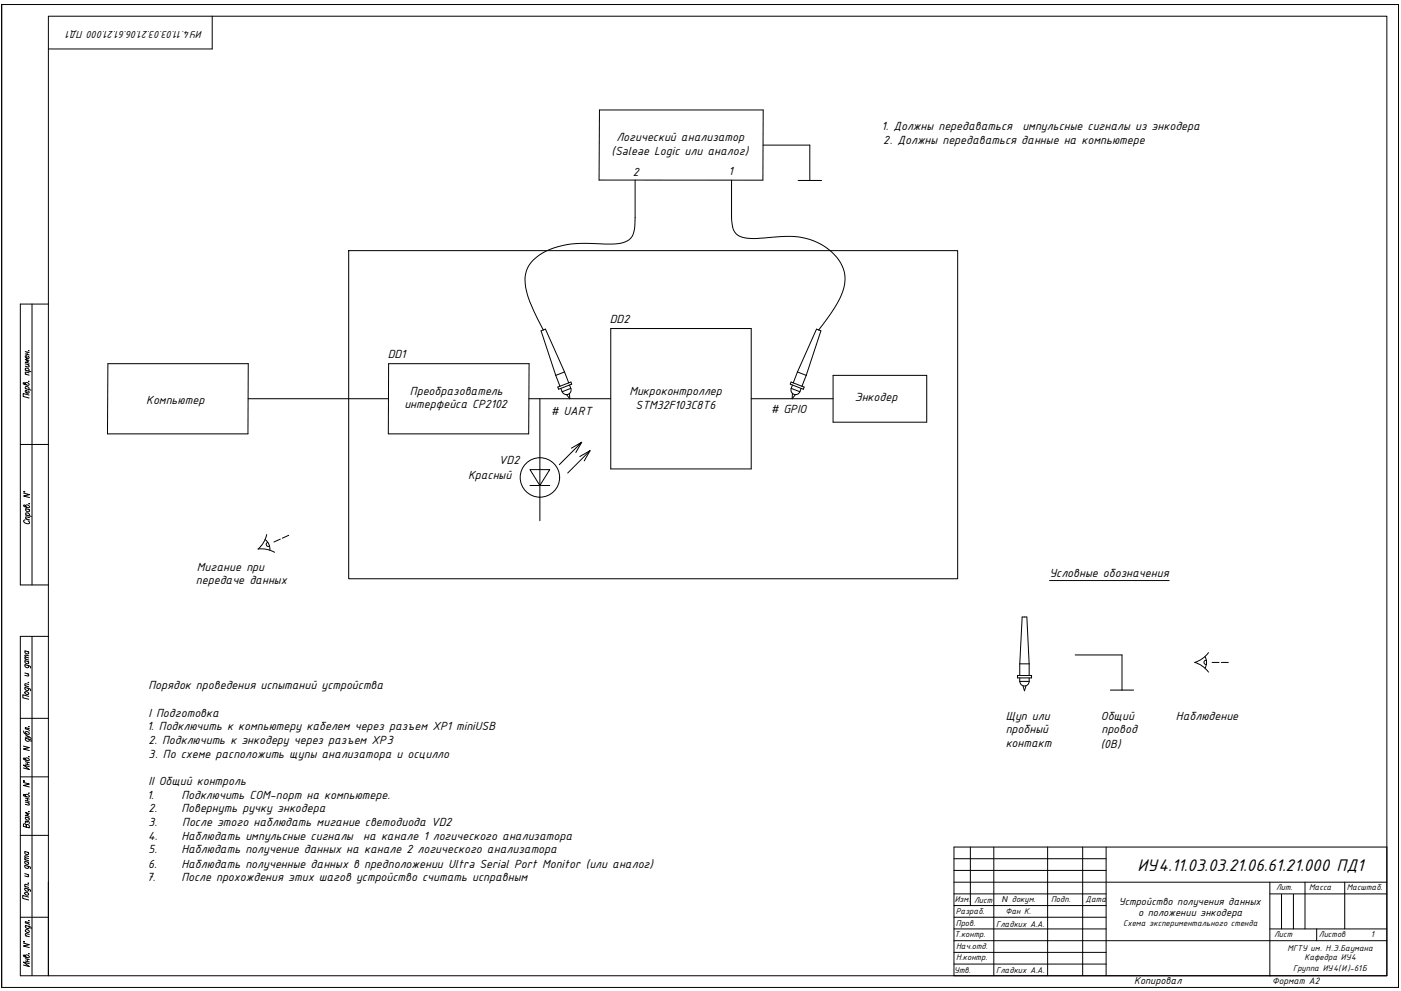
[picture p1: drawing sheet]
<svg xmlns="http://www.w3.org/2000/svg" width="594mm" height="420mm" viewBox="0 0 594 420" stroke-linecap="round" stroke-linejoin="round" font-family="sans-serif">
<!-- layer: KONTUR -->
<path d="M.7 1.9v416.7M593 124v294.6M593 418.6v-416.7v416.7" fill="none" stroke="#000" stroke-width=".42"/>
<g fill="none" stroke="#000" stroke-width=".42">
<path d="M90 6.9v13.9h-69.5M13.6 128.9v119.1M20.5 128.9h-11.9v119.1h11.9M8.6 188.4h11.9M13.6 269.8v143.9M20.5 269.8h-11.9v143.9h579.5v-406.8h-567.6v406.8v-39.7M8.6 304.6h11.9M8.6 329.4h11.9M8.6 354.2h11.9M411.5 359.1v24.8M421.4 359.1v54.6M444.2 359.1v54.6"/>
<path d="M459.1 359.1v54.6M469 359.1v54.6M588.1 359.1h-183.6v54.6M404.5 374h183.6M538.5 374v39.7M538.5 379h49.6M553.4 374v19.8M570.2 374v19.8M8.6 388.9h11.9M469 398.8h119.1M538.5 393.8h49.6M558.3 393.8v5"/>
</g>
<!-- layer: 0 -->
<g fill="none" stroke="#000" stroke-width=".42">
<path d="M.7 1.9h592.3M147.9 106.3h258.2v139.1h-258.2zM224.3 169.1h34.7M228.9 169.1v36.7h-4.2M318.5 169.1h34.8M224.7 199.1h8.4l-4.2 6.7zM242.3 190l4.4-2.5-9.5 9.5M245.9 193.6l4.3-2.5-2.5 4.3M246.7 187.5l-2.5 4.4M250.2 191.1l-9.5 9.4M228.9 205.8h4.2M228.9 205.8v15"/>
<path d="M445 246.1h50.8M588.1 359.1v54.6h-183.6M404.5 379h64.5M404.5 369h64.5M404.5 364.1h64.5M404.5 383.9h64.5M.7 418.6h592.3M538.5 413.7h.1"/>
<circle cx="228.9" cy="202.4" r="8.4"/>
</g>
<path d="M543.4 379.2v14.6M548.5 379.2v14.6M404.5 398.8h64.5M404.5 393.8h64.5M404.5 388.9h64.5M404.5 408.7h64.5M404.5 403.8h64.5" fill="none" stroke="#000" stroke-width=".42"/>
<g fill="none" stroke="#000" stroke-width=".42">
<path d="M10.7 158.6l1.6 .5M10.7 156.9l2.5 .7M10.7 154.3l1.6 .4M10.7 149.1l1.6 .4M10.7 150l1.6 .5M11 157l-.3-.4a.82 .82 0 0 1 1-.4 .82 .82 0 0 1 .5 1l-.2 .1M11.5 149.3v1M11.9 154.6l.4 .6-.1 .4-1.5-.3M12 151l.3 .4a.79 .79 0 0 1-1 .5 .79 .79 0 0 1-.4-1.1h.5v1.1M12.1 148.6l.2 .1zM12.3 158.1l-1.5-.3-.1 .4 .5 .6M12.3 152.8l-1.6-.5 1.3 1-1.3 .3 1.6 .4"/>
<path d="M10.7 162.7a.77 .77 0 0 1 1-.4 .77 .77 0 0 1 .4 1l-2-.4-.3-.6 .6 .1 .6 .8M10.7 164.7l2.5 .7M11 164.9l-.3-.5a.76 .76 0 0 1 1.1-.4 .76 .76 0 0 1 .2 1.1M12 165.7l.3 .5a.79 .79 0 0 1-1 .4 .79 .79 0 0 1-.4-1.1l.5 .1v1M12.1 161.7h.2zM12.3 167.5l-2.5-.7v1.3l2.5 .7M10 209.1l2.5 .6-2.5 .6 2.5 .7M10.1 208.3l.3 .3zM10.9 214.6a.77 .77 0 0 1 1-.4 .77 .77 0 0 1 .4 1l-2-.4-.3-.6 .6 .1 .6 .7M10.9 220l1.6 .4M10.9 218.3l2.4 .7M10.9 215.7l1.6 .4"/>
<path d="M11.2 218.4l-.3-.5a.82 .82 0 0 1 1-.4 .82 .82 0 0 1 .5 1l-.3 .2M11.2 215.7l-.2 .2a.84 .84 0 0 0 .5 1 .84 .84 0 0 0 1-.4l-.4-.5M12.3 213.5l.2 .1zM12.5 219.5l-1.5-.4-.1 .5 .4 .5M10.6 220.4l-.2 .1a.77 .77 0 0 0-.3 .9 .77 .77 0 0 0 .9 .5h1.4l.1-.5-.6-.6M10.5 279.4l1.7 .4M10.5 275.9l1.7 .5M10.9 276a.82 .82 0 0 0 .1 1.2 .82 .82 0 0 0 1.2-.2l-.4-.7M12.2 278.9l-1.5-.3-.2 .3 .5 .6M12.2 278.1l-1.5-.4-.2 .4 .5 .5M10.5 293.5a.93 .93 0 0 1 1.1-.1 .93 .93 0 0 1 .5 .9l-1.2-.1zM10.5 291.4l2.3 .7 .1 .8"/>
<path d="M10.5 281.8l2.3 .7 .1 .7M10.5 290.7l1.7 .5M10.5 285.3l1.7 .5M10.5 280.1l1.7 .5M10.9 291.5l-.2 .1a.79 .79 0 0 0 .4 1.1 .79 .79 0 0 0 1.1-.5l-.4-.4M10.9 281.9h-.2a.8 .8 0 0 0 .4 1.1 .8 .8 0 0 0 1.1-.4l-.4-.5M10.9 280.2l-.2 .1a.82 .82 0 0 0 .4 1 .82 .82 0 0 0 1.1-.4l-.4-.5M11.7 285.6l.5 .6-.1 .4-1.6-.3M11.9 289.3l.3 .1zM12.2 295.2l-2.5-.6v1.2l2.5 .7M12.2 290.2l-1.5-.3-.2 .4 .5 .5M9.9 316.3l2.5 .7-2.5 .6 2.5 .6"/>
<path d="M9.9 309.9l.6 1.1 1.7 .3a.79 .79 0 0 0-.4-1 .79 .79 0 0 0-1.1 .4l.4 .4M10.7 313l2.3 .7 .1 .7M10.7 311.5l1.7 1-1.7 .1M11.1 313.1l-.2 .1a.84 .84 0 0 0 .5 1 .84 .84 0 0 0 1-.4l-.3-.5M12.2 308.1h.2zM12.4 312.5l.8 .8M12.4 308.9l-1.7-.4v.5l1.2 .3 .5 .6M9.9 331.7l2.5 .7-2.5 .6 2.5 .6M10 331l.3 .3zM10.7 337.3a.79 .79 0 0 1 1.1-.5 .79 .79 0 0 1 .4 1.1l-2.1-.4-.2-.6h.6l.6 .8M10.7 321.8a.8 .8 0 0 1 1.1-.4 .8 .8 0 0 1 .4 1.1l-2.1-.5-.2-.5h.6l.6 .8M10.7 338.3l1.7 .5"/>
<path d="M10.7 339.3l1.7 .5M10.7 322.9l1.7 .5M10.7 323.9l1.7 .4M11.6 323.1v1M11.6 338.6v.9M12.2 336.3h.2zM12.2 320.8l.2 .1zM12.4 325l-2.5-.6 2.5 1.9-2.5-.7M10.7 346.4l1.7 .5M10.7 340l1.7 .5M11.1 349.9l-.4-.6h-.6l-.2 1.1 2.5 .6v-.8l-.5-.6h-.7l-.1 1.1M11.1 346.5l-.2 .1a.83 .83 0 0 0 .5 1 .83 .83 0 0 0 1-.4l-.3-.4"/>
<path d="M11.5 348.5a.6 .6 0 0 1 .8 0 .6 .6 0 0 1 0 .8M11.5 348.7l-.2-.5-.4-.1v.8M11.9 340.3l.5 .6-.1 .4-1.6-.3M12.2 344.1h.2zM12.4 344.9l-1.7-.4 1.4 .9-1.4 .3 1.7 .4M10.5 376.5l2.2 .7 .1 .8M10.5 366.9l2.2 .7 .1 .7M10.5 375.8l1.6 .4M10.5 370.4l1.6 .5M10.5 365.2l1.6 .4M10.5 364.5l1.6 .4M10.5 361l1.6 .5"/>
<path d="M10.6 378.4a.97 .97 0 0 1 1 0 .97 .97 0 0 1 .4 1 .95 .95 0 0 1-1.1 0 .95 .95 0 0 1-.3-1zM10.8 376.6l-.1 .1a.8 .8 0 0 0 .4 1.1 .8 .8 0 0 0 1-.5l-.3-.4M10.8 367h-.1a.79 .79 0 0 0 .4 1.1 .79 .79 0 0 0 1-.5l-.3-.4M10.8 365.3l-.2 .1a.84 .84 0 0 0 .5 1 .84 .84 0 0 0 1-.4l-.3-.5M10.8 361.1l-.2 .1a.84 .84 0 0 0 .5 1 .84 .84 0 0 0 1-.4l-.3-.4M11.6 370.7l.5 .6-.1 .4-1.5-.3M11.9 374.4l.2 .1zM12.1 375.3l-1.5-.3-.1 .4 .5 .5M12.1 364l-1.5-.3v.6l.4 .3M12.1 363.1l-1.5-.3v.6l.4 .3M9.9 399.9l2.5 .6-2.5 .6 2.5 .7M10 399.1l.3 .3z"/>
<path d="M10.7 394.4a.95 .95 0 0 1 1.1-.1 .95 .95 0 0 1 .5 .9l-1.2-.1zM10.7 392.4l2.3 .6 .1 .8M10.7 396.7l1.7 .4M11.1 392.4l-.2 .2a.84 .84 0 0 0 .5 1 .84 .84 0 0 0 1-.4l-.3-.5M12.1 380.3l-2.5-.6v1.2l2.5 .7M12.2 390.3l.2 .1zM12.4 396.2l-1.5-.4-.2 .5 .5 .5M12.4 391.2l-1.7-.4v.5l1.2 .3 .5 .6M10.7 405.4a.79 .79 0 0 1 1.1-.4 .79 .79 0 0 1 .4 1l-2.1-.4-.2-.6 .6 .1 .6 .7M10.7 406.5l1.7 .4M10.7 407.4l1.7 .5M11.6 406.7v.9"/>
<path d="M12.2 404.3l.2 .1zM12.4 408.6l-2.5-.7 2.5 1.9-2.5-.6"/>
</g>
<!-- layer: PCB_KUR_GTL -->
<g fill="none" stroke="#000" stroke-width=".42">
<path d="M254 76.3l69.5 .1 .1-29.8h-69.4l-.2 29.8M269.3 76.3l-.1 18.8a7.2 7.2 0 0 1-3 6.9 19.7 19.7 0 0 1-11.2 1.4 45.9 45.9 0 0 0-21.3 2.2 16.8 16.8 0 0 0-10.5 9.4 21.1 21.1 0 0 0 2 14.2l5.2 10.7M310.2 76.4v15.9a9.3 9.3 0 0 0 2 6.8 8.2 8.2 0 0 0 6.1 2l4.3-.1a65.2 65.2 0 0 1 17.7-.2 22.5 22.5 0 0 1 17.6 14.1 19.4 19.4 0 0 1-3.8 15.3l-6.9 9.7M323.6 61.5h19.8v15M338.4 76.5h10M230.4 139.9l-1 .4 6.3 18.8M230.4 139.9l.9-.4 8.1 18.2M259 139.3h59.5v59.5h-59.5zM347.2 139.9l.9 .4-6.2 18.8M347.2 139.9l-1-.4-8.1 18.2M45.7 154.2h59.6l-.2 29.8h-59.5zM164.8 154.2h59.6l-.2 29.8h-59.5z"/>
<path d="M235.7 159.1l1.7 4.7M239.4 157.7l1.8 4.6M239.4 157.7l-3.7 1.4M338.1 157.7l-1.7 4.6M338.1 157.7l3.8 1.4M341.9 159.1l-1.9 4.7M353.3 159.1h39.7v19.9h-39.7zM105.2 169.1h59.5M241.2 162.3l-3.8 1.5M241.2 162.3l.9-.3 .3 .9-5.5 2.1-.4-.9 .9-.3M241.5 166.9l.1 2.2-1.3-1.7M241.5 163.3l.5 1.3"/>
<path d="M242 164.6a1.97 1.97 0 0 1-1.1 2.6 1.97 1.97 0 0 1-2.5-1.1M242 164.6l-3.6 1.5-.6-1.4M335.5 164.6l3.7 1.5 .5-1.4M335.5 164.6a1.97 1.97 0 0 0 1.2 2.6 1.97 1.97 0 0 0 2.5-1.1M336 163.3l-.5 1.3M336 166.9l-.1 2.2 1.4-1.7M336.4 162.3l3.6 1.5M336.4 162.3l-1-.3-.3 .9 5.5 2.1 .4-.9-1-.3M112.4 228.7l1.5 1.7 .5 1.4v1.5M113.1 226.6a11.3 11.3 0 0 1-3.7 6.2 11.2 11.2 0 0 1 7 1.4M113.5 229.9a.91 .91 0 0 0-.5 1.3 .91 .91 0 0 0 1.3 .4M118.9 228.6l-2.8 1.2"/>
<path d="M122.4 227l-2.7 1.2M455.9 277.7h19.9v14.9M511 278.3l.6 2.2-.1 1.4-.5 1.4M511.6 279.9a.91 .91 0 0 0-1.1 .9 .91 .91 0 0 0 1.1 .9M512.4 276.7a11.3 11.3 0 0 1-5.8 4.1 11.2 11.2 0 0 1 5.8 4.2M431.4 286.4h6v1h-6zM432.4 281.4v5M432.4 287.4v1.5M432.4 281.4h4M432.4 288.9h4M432.4 281.4l1-19.8h2l1 19.8M432.5 288.9a1.97 1.97 0 0 0 1.9 1.9 1.97 1.97 0 0 0 2-1.9"/>
<path d="M433.8 290.8l.6 2.1 .7-2.1M436.4 281.4v5M436.4 287.4v1.5M470.8 292.6h9.9M514 280.9h2.9M517.9 280.9h3"/>
</g>
<text font-size="7.7" x="482.3" y="369.4">ИУ4.11.03.03.21.06.61.21.000 ПД1</text>
<g font-size="5.4">
<text x="261.4" y="59.7">Логический анализатор</text>
<text x="373.8" y="55.1">1. Должны передаваться</text>
<text x="433.5" y="55.1">импульсные сигналы из энкодера</text>
<text x="259.4" y="65.8">(Saleae Logic или аналог)</text>
<text x="374.5" y="60.9">2. Должны передаваться данные на компьютере</text>
<text x="268.3" y="74.6">2</text>
<text x="308.9" y="74.3">1</text>
<text x="258.6" y="136.8">DD2</text>
<text x="164.4" y="151.7">DD1</text>
<text x="173.8" y="167.3">Преобразователь</text>
<text x="266.9" y="167.5">Микроконтроллер</text>
<text x="62" y="171.1">Компьютер</text>
<text x="171.5" y="173">интерфейса CP2102</text>
<text x="269.5" y="173.2">STM32F103C8T6</text>
<text x="362.5" y="170.1">Энкодер</text>
<text x="233.5" y="175.8"># UART</text>
<text x="326.8" y="175.1"># GPIO</text>
<text x="211.6" y="196.7">VD2</text>
<text x="198.5" y="203.1">Красный</text>
<text x="83.5" y="241.9">Мигание при</text>
<text x="445" y="244.7">Условные обозначения</text>
<text x="83.1" y="247.7">передаче данных</text>
<text x="63" y="292.3">Порядок проведения испытаний устройства</text>
<text x="63" y="303.9">I Подготовка</text>
<text x="426.5" y="305.1">Щуп или</text>
<text x="466.8" y="305.1">Общий</text>
<text x="498.6" y="305.1">Наблюдение</text>
<text x="62.3" y="309.7">1. Подключить к компьютеру кабелем через разъем XP1 miniUSB</text>
<text x="426.5" y="310.9">пробный</text>
<text x="467" y="310.9">провод</text>
<text x="63" y="315.4">2. Подключить к энкодеру через разъем XP3</text>
<text x="426.5" y="316.7">контакт</text>
<text x="466.8" y="317">(0В)</text>
<text x="63" y="321.2">3. По схеме расположить щупы анализатора и осцилло</text>
<text x="63" y="332.8">II Общий контроль</text>
<text x="62.3" y="338.6">1.</text>
<text x="76.9" y="338.6">Подключить COM-порт на компьютере.</text>
<text x="63" y="344.4">2.</text>
<text x="76.9" y="344.4">Повернуть ручку энкодера</text>
<text x="63" y="350.2">3.</text>
<text x="77.3" y="350.2">После этого наблюдать мигание светодиода VD2</text>
<text x="62.8" y="356">4.</text>
<text x="76.9" y="356">Наблюдать импульсные сигналы</text>
<text x="154" y="356">на канале 1 логического анализатора</text>
<text x="63" y="361.8">5.</text>
<text x="76.9" y="361.8">Наблюдать получение данных на канале 2 логического анализатора</text>
<text x="62.9" y="367.9">6.</text>
<text x="76.9" y="367.9">Наблюдать полученные данных в предположении Ultra Serial Port Monitor (или аналог)</text>
<text x="62.3" y="373.7">7.</text>
<text x="76.9" y="373.7">После прохождения этих шагов устройство считать исправным</text>
</g>
<g font-size="4.7">
<text x="474.4" y="383.6">Устройство получения данных</text>
<text x="482.6" y="388.4">о положении энкодера</text>
</g>
<g font-size="4.6">
<text x="85.9" y="13.1" transform="rotate(-180 85.9 13.1)">ИУ4.11.03.03.21.06.61.21.000 ПД1</text>
<text x="481" y="417.3">Копировал</text>
</g>
<text font-size="4.2" x="539.5" y="417.3">Формат А2</text>
<g font-size="3.8">
<text x="541.1" y="377.3">Лит.</text>
<text x="555.1" y="377.4">Масса</text>
<text x="571.1" y="377.3">Масштаб.</text>
<text x="404.9" y="382.6">Изм.</text>
<text x="413" y="382.7">Лист</text>
<text x="445.7" y="382.4">Подп.</text>
<text x="460.4" y="382.3">Дата</text>
<text x="405.2" y="387.6">Разраб.</text>
<text x="426.3" y="387.7">Фан К.</text>
<text x="405.3" y="392.4">Пров.</text>
<text x="422.4" y="392.9">Гладких А.А.</text>
<text x="476.3" y="392.6">Схема экспериментального стенда</text>
<text x="404.7" y="397.4">Т.контр.</text>
<text x="540.3" y="397.1">Лист</text>
<text x="559.3" y="397.1">Листов</text>
<text x="581.3" y="397.3">1</text>
<text x="405.4" y="402.5">Нач.отд.</text>
<text x="405.5" y="407">Н.контр.</text>
<text x="546" y="403.1">МГТУ им. Н.Э.Баумана</text>
<text x="553.2" y="407.2">Кафедра ИУ4</text>
<text x="404.7" y="412.3">Утв.</text>
<text x="422.4" y="412.7">Гладких А.А.</text>
<text x="548.3" y="411.6">Группа ИУ4(И)-61Б</text>
</g>
<text font-size="3.5" x="424.9" y="382.6">N докум.</text>
</svg>
